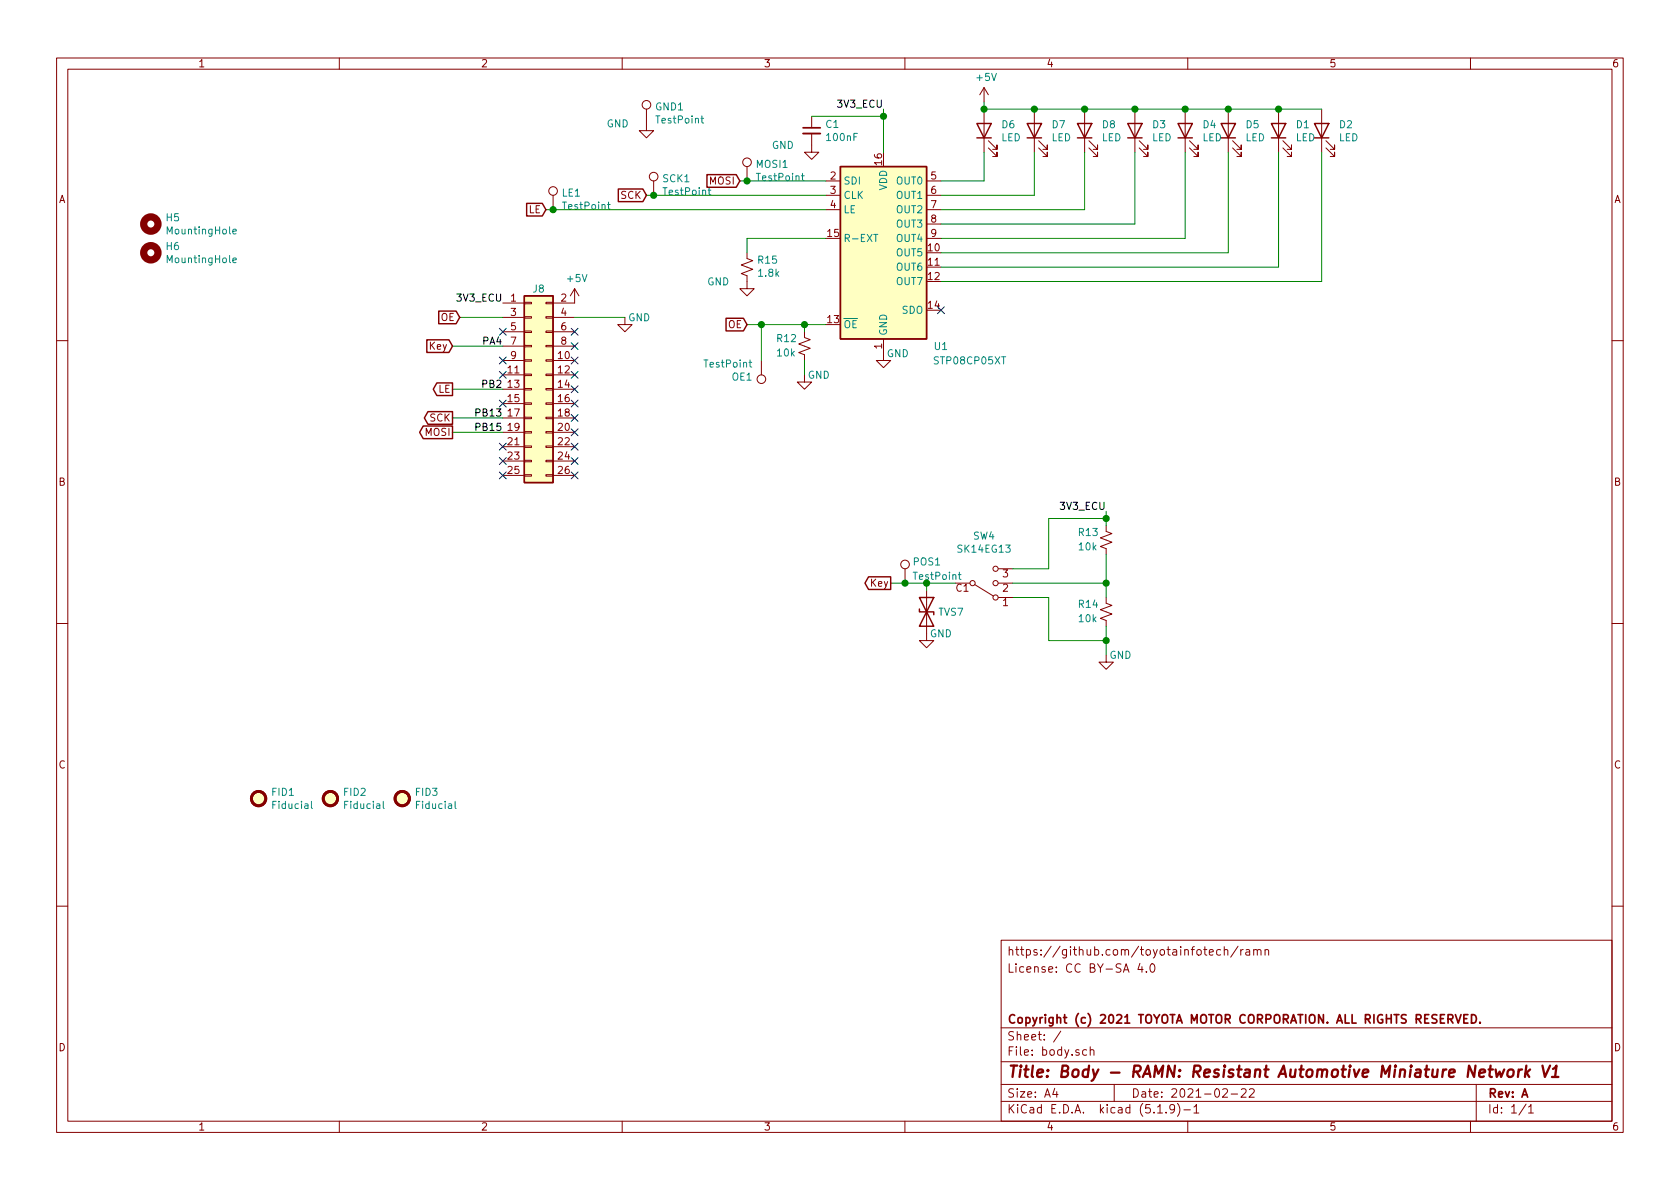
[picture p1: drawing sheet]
EESchema Schematic File Version 4
EELAYER 30 0
EELAYER END
$Descr A4 11693 8268
encoding utf-8
Sheet 1 1
Title "Body - RAMN: Resistant Automotive Miniature Network V1"
Date "2021-02-22"
Rev "A"
Comp "Copyright (c) 2021 TOYOTA MOTOR CORPORATION. ALL RIGHTS RESERVED."
Comment1 ""
Comment2 ""
Comment3 "License: CC BY-SA 4.0"
Comment4 "https://github.com/toyotainfotech/ramn"
$EndDescr
$Comp
L Connector_Generic:Conn_02x13_Odd_Even J8
U 1 1
P 3700 2700
F 0 "J8" H 3750 3400 50  0000 C CNN
F 1 " " H 3750 3226 50  0000 C CNN
F 2 "Connector_PinSocket_2.54mm:PinSocket_2x13_P2.54mm_Vertical" H 3700 2700 50  0001 C CNN
F 3 "~" H 3700 2700 50  0001 C CNN
	1    3700 2700
	1    0    0    -1  
$EndComp
Text Label 3500 2100 2    50   ~ 0
3V3_ECU
Wire Wire Line
	4000 2200 4350 2200
$Comp
L power:GND #PWR06
U 1 1
P 4350 2200
AR Path="/5D9A7138" Ref="#PWR06"  Part="1" 
AR Path="/5D8BFFCE/5D9A7138" Ref="#PWR?"  Part="1" 
AR Path="/5D815E09/5D9A7138" Ref="#PWR?"  Part="1" 
AR Path="/5D8EDE42/5D9A7138" Ref="#PWR?"  Part="1" 
F 0 "#PWR06" H 4350 1950 50  0001 C CNN
F 1 "GND" H 4450 2200 50  0000 C CNN
F 2 "" H 4350 2200 50  0001 C CNN
F 3 "" H 4350 2200 50  0001 C CNN
	1    4350 2200
	1    0    0    -1  
$EndComp
$Comp
L power:+5V #PWR?
U 1 1
P 4000 2100
AR Path="/5D8BFFCE/5D9A713E" Ref="#PWR?"  Part="1" 
AR Path="/5D815E09/5D9A713E" Ref="#PWR?"  Part="1" 
AR Path="/5D8EDE42/5D9A713E" Ref="#PWR?"  Part="1" 
AR Path="/5D7DEA89/5D9A713E" Ref="#PWR?"  Part="1" 
AR Path="/5D9A713E" Ref="#PWR05"  Part="1" 
F 0 "#PWR05" H 4000 1950 50  0001 C CNN
F 1 "+5V" H 4015 2273 50  0000 C CNN
F 2 "" H 4000 2100 50  0001 C CNN
F 3 "" H 4000 2100 50  0001 C CNN
	1    4000 2100
	1    0    0    -1  
$EndComp
$Comp
L Mechanical:MountingHole H5
U 1 1
P 1050 1550
F 0 "H5" H 1150 1596 50  0000 L CNN
F 1 "MountingHole" H 1150 1505 50  0000 L CNN
F 2 "MountingHole:MountingHole_3.2mm_M3_ISO7380" H 1050 1550 50  0001 C CNN
F 3 "~" H 1050 1550 50  0001 C CNN
	1    1050 1550
	1    0    0    -1  
$EndComp
$Comp
L Mechanical:MountingHole H6
U 1 1
P 1050 1750
F 0 "H6" H 1150 1796 50  0000 L CNN
F 1 "MountingHole" H 1150 1705 50  0000 L CNN
F 2 "MountingHole:MountingHole_3.2mm_M3_ISO7380" H 1050 1750 50  0001 C CNN
F 3 "~" H 1050 1750 50  0001 C CNN
	1    1050 1750
	1    0    0    -1  
$EndComp
$Comp
L Driver_LED:STP08CP05XT U1
U 1 1
P 6150 1750
F 0 "U1" H 6550 1100 50  0000 C CNN
F 1 "STP08CP05XT" H 6750 1000 50  0000 C CNN
F 2 "Package_SO:HTSSOP-16-1EP_4.4x5mm_P0.65mm_EP3x3mm" H 6150 1750 50  0001 C CNN
F 3 "https://www.st.com/resource/en/datasheet/stp08cp05.pdf" H 6150 1750 50  0001 C CNN
	1    6150 1750
	1    0    0    -1  
$EndComp
$Comp
L Device:LED D6
U 1 1
P 6850 900
F 0 "D6" V 6889 783 50  0000 R CNN
F 1 "LED" V 6798 783 50  0000 R CNN
F 2 "LED_SMD:LED_0603_1608Metric" H 6850 900 50  0001 C CNN
F 3 "~" H 6850 900 50  0001 C CNN
	1    6850 900 
	0    -1   -1   0   
$EndComp
$Comp
L Device:LED D5
U 1 1
P 8550 900
F 0 "D5" V 8589 783 50  0000 R CNN
F 1 "LED" V 8498 783 50  0000 R CNN
F 2 "LED_SMD:LED_0603_1608Metric" H 8550 900 50  0001 C CNN
F 3 "~" H 8550 900 50  0001 C CNN
	1    8550 900 
	0    -1   -1   0   
$EndComp
$Comp
L Device:LED D7
U 1 1
P 7200 900
F 0 "D7" V 7239 783 50  0000 R CNN
F 1 "LED" V 7148 783 50  0000 R CNN
F 2 "LED_SMD:LED_0603_1608Metric" H 7200 900 50  0001 C CNN
F 3 "~" H 7200 900 50  0001 C CNN
	1    7200 900 
	0    -1   -1   0   
$EndComp
$Comp
L power:+5V #PWR?
U 1 1
P 6850 700
AR Path="/5D8BFFCE/5D82740B" Ref="#PWR?"  Part="1" 
AR Path="/5D815E09/5D82740B" Ref="#PWR?"  Part="1" 
AR Path="/5D8EDE42/5D82740B" Ref="#PWR?"  Part="1" 
AR Path="/5D7DEA89/5D82740B" Ref="#PWR?"  Part="1" 
AR Path="/5D82740B" Ref="#PWR01"  Part="1" 
F 0 "#PWR01" H 6850 550 50  0001 C CNN
F 1 "+5V" H 6865 873 50  0000 C CNN
F 2 "" H 6850 700 50  0001 C CNN
F 3 "" H 6850 700 50  0001 C CNN
	1    6850 700 
	1    0    0    -1  
$EndComp
Wire Wire Line
	6850 700  6850 750 
Wire Wire Line
	6850 750  7200 750 
Connection ~ 6850 750 
Wire Wire Line
	7200 750  7550 750 
Connection ~ 7200 750 
Connection ~ 7550 750 
Wire Wire Line
	7900 750  8250 750 
Connection ~ 7900 750 
Wire Wire Line
	8250 750  8550 750 
Connection ~ 8250 750 
Wire Wire Line
	8550 750  8900 750 
Connection ~ 8550 750 
Wire Wire Line
	8900 750  9200 750 
Connection ~ 8900 750 
Wire Wire Line
	6850 1050 6850 1250
Wire Wire Line
	6850 1250 6550 1250
Wire Wire Line
	6550 1350 7200 1350
Wire Wire Line
	7200 1350 7200 1050
Wire Wire Line
	6550 1450 7550 1450
Wire Wire Line
	7550 1450 7550 1050
Wire Wire Line
	6550 1550 7900 1550
Wire Wire Line
	7900 1550 7900 1050
Wire Wire Line
	6550 1650 8250 1650
Wire Wire Line
	8250 1650 8250 1050
Wire Wire Line
	6550 1750 8550 1750
Wire Wire Line
	8550 1750 8550 1050
Wire Wire Line
	6550 1850 8900 1850
Wire Wire Line
	8900 1850 8900 1050
Wire Wire Line
	6550 1950 9200 1950
Wire Wire Line
	9200 1950 9200 1050
Text Label 6150 750  2    50   ~ 0
3V3_ECU
Wire Wire Line
	6150 750  6150 800 
$Comp
L power:GND #PWR04
U 1 1
P 5200 1950
AR Path="/5D82E8FC" Ref="#PWR04"  Part="1" 
AR Path="/5D8BFFCE/5D82E8FC" Ref="#PWR?"  Part="1" 
AR Path="/5D815E09/5D82E8FC" Ref="#PWR?"  Part="1" 
AR Path="/5D8EDE42/5D82E8FC" Ref="#PWR?"  Part="1" 
F 0 "#PWR04" H 5200 1700 50  0001 C CNN
F 1 "GND" H 5000 1950 50  0000 C CNN
F 2 "" H 5200 1950 50  0001 C CNN
F 3 "" H 5200 1950 50  0001 C CNN
	1    5200 1950
	1    0    0    -1  
$EndComp
Wire Wire Line
	5200 1750 5200 1650
Wire Wire Line
	5200 1650 5750 1650
$Comp
L power:GND #PWR07
U 1 1
P 6150 2450
AR Path="/5D82FC6E" Ref="#PWR07"  Part="1" 
AR Path="/5D8BFFCE/5D82FC6E" Ref="#PWR?"  Part="1" 
AR Path="/5D815E09/5D82FC6E" Ref="#PWR?"  Part="1" 
AR Path="/5D8EDE42/5D82FC6E" Ref="#PWR?"  Part="1" 
F 0 "#PWR07" H 6150 2200 50  0001 C CNN
F 1 "GND" H 6250 2450 50  0000 C CNN
F 2 "" H 6150 2450 50  0001 C CNN
F 3 "" H 6150 2450 50  0001 C CNN
	1    6150 2450
	1    0    0    -1  
$EndComp
$Comp
L Connector:TestPoint MOSI1
U 1 1
P 5200 1250
F 0 "MOSI1" H 5258 1368 50  0000 L CNN
F 1 "TestPoint" H 5258 1277 50  0000 L CNN
F 2 "TestPoint:TestPoint_Loop_D2.54mm_Drill1.5mm_Beaded" H 5400 1250 50  0001 C CNN
F 3 "~" H 5400 1250 50  0001 C CNN
	1    5200 1250
	1    0    0    -1  
$EndComp
$Comp
L Connector:TestPoint SCK1
U 1 1
P 4550 1350
F 0 "SCK1" H 4608 1468 50  0000 L CNN
F 1 "TestPoint" H 4608 1377 50  0000 L CNN
F 2 "TestPoint:TestPoint_Loop_D2.54mm_Drill1.5mm_Beaded" H 4750 1350 50  0001 C CNN
F 3 "~" H 4750 1350 50  0001 C CNN
	1    4550 1350
	1    0    0    -1  
$EndComp
$Comp
L Connector:TestPoint LE1
U 1 1
P 3850 1450
F 0 "LE1" H 3908 1568 50  0000 L CNN
F 1 "TestPoint" H 3908 1477 50  0000 L CNN
F 2 "TestPoint:TestPoint_Loop_D2.54mm_Drill1.5mm_Beaded" H 4050 1450 50  0001 C CNN
F 3 "~" H 4050 1450 50  0001 C CNN
	1    3850 1450
	1    0    0    -1  
$EndComp
Wire Wire Line
	3800 1450 3850 1450
Wire Wire Line
	5200 1250 5750 1250
$Comp
L Connector:TestPoint GND1
U 1 1
P 4500 850
F 0 "GND1" H 4558 968 50  0000 L CNN
F 1 "TestPoint" H 4558 877 50  0000 L CNN
F 2 "TestPoint:TestPoint_Loop_D2.54mm_Drill1.5mm_Beaded" H 4700 850 50  0001 C CNN
F 3 "~" H 4700 850 50  0001 C CNN
	1    4500 850 
	1    0    0    -1  
$EndComp
$Comp
L power:GND #PWR02
U 1 1
P 4500 850
AR Path="/5DEE0BD2" Ref="#PWR02"  Part="1" 
AR Path="/5D8BFFCE/5DEE0BD2" Ref="#PWR?"  Part="1" 
AR Path="/5D815E09/5DEE0BD2" Ref="#PWR?"  Part="1" 
AR Path="/5D8EDE42/5DEE0BD2" Ref="#PWR?"  Part="1" 
F 0 "#PWR02" H 4500 600 50  0001 C CNN
F 1 "GND" H 4300 850 50  0000 C CNN
F 2 "" H 4500 850 50  0001 C CNN
F 3 "" H 4500 850 50  0001 C CNN
	1    4500 850 
	1    0    0    -1  
$EndComp
$Comp
L Device:C_Small C1
U 1 1
P 5650 900
F 0 "C1" H 5742 946 50  0000 L CNN
F 1 "100nF" H 5742 855 50  0000 L CNN
F 2 "Capacitor_SMD:C_0603_1608Metric" H 5650 900 50  0001 C CNN
F 3 "~" H 5650 900 50  0001 C CNN
	1    5650 900 
	1    0    0    -1  
$EndComp
Wire Wire Line
	5650 800  6150 800 
Connection ~ 6150 800 
Wire Wire Line
	6150 800  6150 1050
$Comp
L power:GND #PWR03
U 1 1
P 5650 1000
AR Path="/5DEE36B6" Ref="#PWR03"  Part="1" 
AR Path="/5D8BFFCE/5DEE36B6" Ref="#PWR?"  Part="1" 
AR Path="/5D815E09/5DEE36B6" Ref="#PWR?"  Part="1" 
AR Path="/5D8EDE42/5DEE36B6" Ref="#PWR?"  Part="1" 
F 0 "#PWR03" H 5650 750 50  0001 C CNN
F 1 "GND" H 5450 1000 50  0000 C CNN
F 2 "" H 5650 1000 50  0001 C CNN
F 3 "" H 5650 1000 50  0001 C CNN
	1    5650 1000
	1    0    0    -1  
$EndComp
$Comp
L Connector:TestPoint POS1
U 1 1
P 6300 4050
F 0 "POS1" H 6350 4200 50  0000 L CNN
F 1 "TestPoint" H 6350 4100 50  0000 L CNN
F 2 "TestPoint:TestPoint_Loop_D2.54mm_Drill1.5mm_Beaded" H 6500 4050 50  0001 C CNN
F 3 "~" H 6500 4050 50  0001 C CNN
	1    6300 4050
	1    0    0    -1  
$EndComp
NoConn ~ 6550 2150
Text GLabel 5200 2250 0    50   Input ~ 0
OE
Text GLabel 4500 1350 0    50   Input ~ 0
SCK
Text GLabel 5150 1250 0    50   Input ~ 0
MOSI
Text GLabel 3800 1450 0    50   Input ~ 0
LE
Text GLabel 3150 2900 0    50   Output ~ 0
SCK
Text GLabel 3150 3000 0    50   Output ~ 0
MOSI
Text GLabel 3150 2700 0    50   Output ~ 0
LE
$Comp
L Connector:TestPoint OE1
U 1 1
P 5300 2500
F 0 "OE1" H 5358 2618 50  0000 L CNN
F 1 "TestPoint" H 5358 2527 50  0000 L CNN
F 2 "TestPoint:TestPoint_Loop_D2.54mm_Drill1.5mm_Beaded" H 5500 2500 50  0001 C CNN
F 3 "~" H 5500 2500 50  0001 C CNN
	1    5300 2500
	-1   0    0    1   
$EndComp
Wire Wire Line
	5300 2250 5300 2500
Connection ~ 5300 2250
Wire Wire Line
	5300 2250 5200 2250
Wire Wire Line
	3500 2400 3150 2400
Wire Wire Line
	3150 2700 3500 2700
Wire Wire Line
	3150 2900 3500 2900
Wire Wire Line
	3150 3000 3500 3000
Text Label 3500 2400 2    50   ~ 0
PA4
Text Label 3500 2700 2    50   ~ 0
PB2
Text Label 3500 2900 2    50   ~ 0
PB13
Text Label 3500 3000 2    50   ~ 0
PB15
NoConn ~ 3500 2300
NoConn ~ 3500 2500
NoConn ~ 3500 2600
NoConn ~ 3500 2800
NoConn ~ 3500 3100
NoConn ~ 3500 3200
NoConn ~ 3500 3300
NoConn ~ 4000 3300
NoConn ~ 4000 3200
NoConn ~ 4000 3100
NoConn ~ 4000 3000
NoConn ~ 4000 2900
NoConn ~ 4000 2800
NoConn ~ 4000 2700
NoConn ~ 4000 2600
NoConn ~ 4000 2500
NoConn ~ 4000 2300
$Comp
L power:GND #PWR010
U 1 1
P 7700 4550
AR Path="/5FCD158A" Ref="#PWR010"  Part="1" 
AR Path="/5D8BFFCE/5FCD158A" Ref="#PWR?"  Part="1" 
AR Path="/5D815E09/5FCD158A" Ref="#PWR?"  Part="1" 
AR Path="/5D8EDE42/5FCD158A" Ref="#PWR?"  Part="1" 
F 0 "#PWR010" H 7700 4300 50  0001 C CNN
F 1 "GND" H 7800 4550 50  0000 C CNN
F 2 "" H 7700 4550 50  0001 C CNN
F 3 "" H 7700 4550 50  0001 C CNN
	1    7700 4550
	1    0    0    -1  
$EndComp
$Comp
L Device:R_Small_US R13
U 1 1
P 7700 3750
F 0 "R13" H 7900 3700 50  0000 R CNN
F 1 "10k" H 7900 3800 50  0000 R CNN
F 2 "Resistor_SMD:R_0603_1608Metric" H 7700 3750 50  0001 C CNN
F 3 "~" H 7700 3750 50  0001 C CNN
	1    7700 3750
	-1   0    0    1   
$EndComp
Text Label 7700 3550 2    50   ~ 0
3V3_ECU
Wire Wire Line
	7700 3550 7700 3600
Text GLabel 6200 4050 0    50   Output ~ 0
Key
Wire Wire Line
	5600 2300 5600 2250
Wire Wire Line
	5300 2250 5600 2250
$Comp
L power:GND #PWR08
U 1 1
P 5600 2600
AR Path="/5FCFC0C7" Ref="#PWR08"  Part="1" 
AR Path="/5D8BFFCE/5FCFC0C7" Ref="#PWR?"  Part="1" 
AR Path="/5D815E09/5FCFC0C7" Ref="#PWR?"  Part="1" 
AR Path="/5D8EDE42/5FCFC0C7" Ref="#PWR?"  Part="1" 
F 0 "#PWR08" H 5600 2350 50  0001 C CNN
F 1 "GND" H 5700 2600 50  0000 C CNN
F 2 "" H 5600 2600 50  0001 C CNN
F 3 "" H 5600 2600 50  0001 C CNN
	1    5600 2600
	1    0    0    -1  
$EndComp
Wire Wire Line
	5600 2600 5600 2500
Text GLabel 3200 2200 0    50   Input ~ 0
OE
Connection ~ 5600 2250
Wire Wire Line
	5600 2250 5750 2250
Wire Wire Line
	3500 2200 3200 2200
Connection ~ 3850 1450
Connection ~ 4550 1350
Wire Wire Line
	4550 1350 4500 1350
Wire Wire Line
	4550 1350 5750 1350
Wire Wire Line
	5200 1250 5150 1250
Connection ~ 5200 1250
Wire Wire Line
	3850 1450 5750 1450
$Comp
L Device:R_Small_US R15
U 1 1
P 5200 1850
F 0 "R15" H 5132 1804 50  0000 R CNN
F 1 "1.8k" H 5132 1895 50  0000 R CNN
F 2 "Resistor_SMD:R_0603_1608Metric" H 5200 1850 50  0001 C CNN
F 3 "~" H 5200 1850 50  0001 C CNN
	1    5200 1850
	-1   0    0    1   
$EndComp
$Comp
L Device:R_Small_US R12
U 1 1
P 5600 2400
F 0 "R12" H 5800 2350 50  0000 R CNN
F 1 "10k" H 5800 2450 50  0000 R CNN
F 2 "Resistor_SMD:R_0603_1608Metric" H 5600 2400 50  0001 C CNN
F 3 "~" H 5600 2400 50  0001 C CNN
	1    5600 2400
	-1   0    0    1   
$EndComp
$Comp
L Device:LED D3
U 1 1
P 7900 900
F 0 "D3" V 7939 783 50  0000 R CNN
F 1 "LED" V 7848 783 50  0000 R CNN
F 2 "LED_SMD:LED_0603_1608Metric" H 7900 900 50  0001 C CNN
F 3 "~" H 7900 900 50  0001 C CNN
	1    7900 900 
	0    -1   -1   0   
$EndComp
$Comp
L custom:SK14EG13 SW4
U 1 1
P 6850 4050
F 0 "SW4" H 6850 3725 50  0000 C CNN
F 1 "SK14EG13" H 6850 3816 50  0000 C CNN
F 2 "custom:SK14EG13" H 6225 4225 50  0001 C CNN
F 3 "~" H 6225 4225 50  0001 C CNN
	1    6850 4050
	1    0    0    1   
$EndComp
Text GLabel 3150 2400 0    50   Input ~ 0
Key
NoConn ~ 4000 2400
$Comp
L Device:R_Small_US R14
U 1 1
P 7700 4250
F 0 "R14" H 7900 4200 50  0000 R CNN
F 1 "10k" H 7900 4300 50  0000 R CNN
F 2 "Resistor_SMD:R_0603_1608Metric" H 7700 4250 50  0001 C CNN
F 3 "~" H 7700 4250 50  0001 C CNN
	1    7700 4250
	-1   0    0    1   
$EndComp
Wire Wire Line
	6650 4050 6450 4050
Wire Wire Line
	6300 4050 6200 4050
Connection ~ 6300 4050
Wire Wire Line
	7700 4350 7700 4450
Wire Wire Line
	7700 3850 7700 4050
Wire Wire Line
	7050 3950 7300 3950
Wire Wire Line
	7300 3950 7300 3600
Wire Wire Line
	7300 3600 7700 3600
Connection ~ 7700 3600
Wire Wire Line
	7700 3600 7700 3650
Wire Wire Line
	7050 4050 7700 4050
Connection ~ 7700 4050
Wire Wire Line
	7700 4050 7700 4150
Wire Wire Line
	7050 4150 7300 4150
Wire Wire Line
	7300 4150 7300 4450
Wire Wire Line
	7300 4450 7700 4450
Connection ~ 7700 4450
Wire Wire Line
	7700 4450 7700 4550
$Comp
L Device:D_TVS TVS7
U 1 1
P 6450 4250
F 0 "TVS7" V 6450 4330 50  0000 L CNN
F 1 "D_TVS" V 6495 4330 50  0001 L CNN
F 2 "Diode_SMD:D_SOD-123F" H 6450 4250 50  0001 C CNN
F 3 "~" H 6450 4250 50  0001 C CNN
	1    6450 4250
	0    1    1    0   
$EndComp
Wire Wire Line
	6450 4100 6450 4050
Connection ~ 6450 4050
Wire Wire Line
	6450 4050 6300 4050
$Comp
L power:GND #PWR0101
U 1 1
P 6450 4400
AR Path="/602E36F7" Ref="#PWR0101"  Part="1" 
AR Path="/5D8BFFCE/602E36F7" Ref="#PWR?"  Part="1" 
AR Path="/5D815E09/602E36F7" Ref="#PWR?"  Part="1" 
AR Path="/5D8EDE42/602E36F7" Ref="#PWR?"  Part="1" 
F 0 "#PWR0101" H 6450 4150 50  0001 C CNN
F 1 "GND" H 6550 4400 50  0000 C CNN
F 2 "" H 6450 4400 50  0001 C CNN
F 3 "" H 6450 4400 50  0001 C CNN
	1    6450 4400
	1    0    0    -1  
$EndComp
$Comp
L Device:LED D1
U 1 1
P 8900 900
F 0 "D1" V 8939 783 50  0000 R CNN
F 1 "LED" V 8848 783 50  0000 R CNN
F 2 "LED_SMD:LED_0603_1608Metric" H 8900 900 50  0001 C CNN
F 3 "~" H 8900 900 50  0001 C CNN
	1    8900 900 
	0    -1   -1   0   
$EndComp
$Comp
L Device:LED D2
U 1 1
P 9200 900
F 0 "D2" V 9239 783 50  0000 R CNN
F 1 "LED" V 9148 783 50  0000 R CNN
F 2 "LED_SMD:LED_0603_1608Metric" H 9200 900 50  0001 C CNN
F 3 "~" H 9200 900 50  0001 C CNN
	1    9200 900 
	0    -1   -1   0   
$EndComp
$Comp
L Device:LED D8
U 1 1
P 7550 900
F 0 "D8" V 7589 783 50  0000 R CNN
F 1 "LED" V 7498 783 50  0000 R CNN
F 2 "LED_SMD:LED_0603_1608Metric" H 7550 900 50  0001 C CNN
F 3 "~" H 7550 900 50  0001 C CNN
	1    7550 900 
	0    -1   -1   0   
$EndComp
$Comp
L Device:LED D4
U 1 1
P 8250 900
F 0 "D4" V 8289 783 50  0000 R CNN
F 1 "LED" V 8198 783 50  0000 R CNN
F 2 "LED_SMD:LED_0603_1608Metric" H 8250 900 50  0001 C CNN
F 3 "~" H 8250 900 50  0001 C CNN
	1    8250 900 
	0    -1   -1   0   
$EndComp
Wire Wire Line
	7550 750  7900 750 
$Comp
L Mechanical:Fiducial FID1
U 1 1
P 1800 5550
F 0 "FID1" H 1885 5596 50  0000 L CNN
F 1 "Fiducial" H 1885 5505 50  0000 L CNN
F 2 "Fiducial:Fiducial_1mm_Mask2mm" H 1800 5550 50  0001 C CNN
F 3 "~" H 1800 5550 50  0001 C CNN
	1    1800 5550
	1    0    0    -1  
$EndComp
$Comp
L Mechanical:Fiducial FID2
U 1 1
P 2300 5550
F 0 "FID2" H 2385 5596 50  0000 L CNN
F 1 "Fiducial" H 2385 5505 50  0000 L CNN
F 2 "Fiducial:Fiducial_1mm_Mask2mm" H 2300 5550 50  0001 C CNN
F 3 "~" H 2300 5550 50  0001 C CNN
	1    2300 5550
	1    0    0    -1  
$EndComp
$Comp
L Mechanical:Fiducial FID3
U 1 1
P 2800 5550
F 0 "FID3" H 2885 5596 50  0000 L CNN
F 1 "Fiducial" H 2885 5505 50  0000 L CNN
F 2 "Fiducial:Fiducial_1mm_Mask2mm" H 2800 5550 50  0001 C CNN
F 3 "~" H 2800 5550 50  0001 C CNN
	1    2800 5550
	1    0    0    -1  
$EndComp
$EndSCHEMATC
